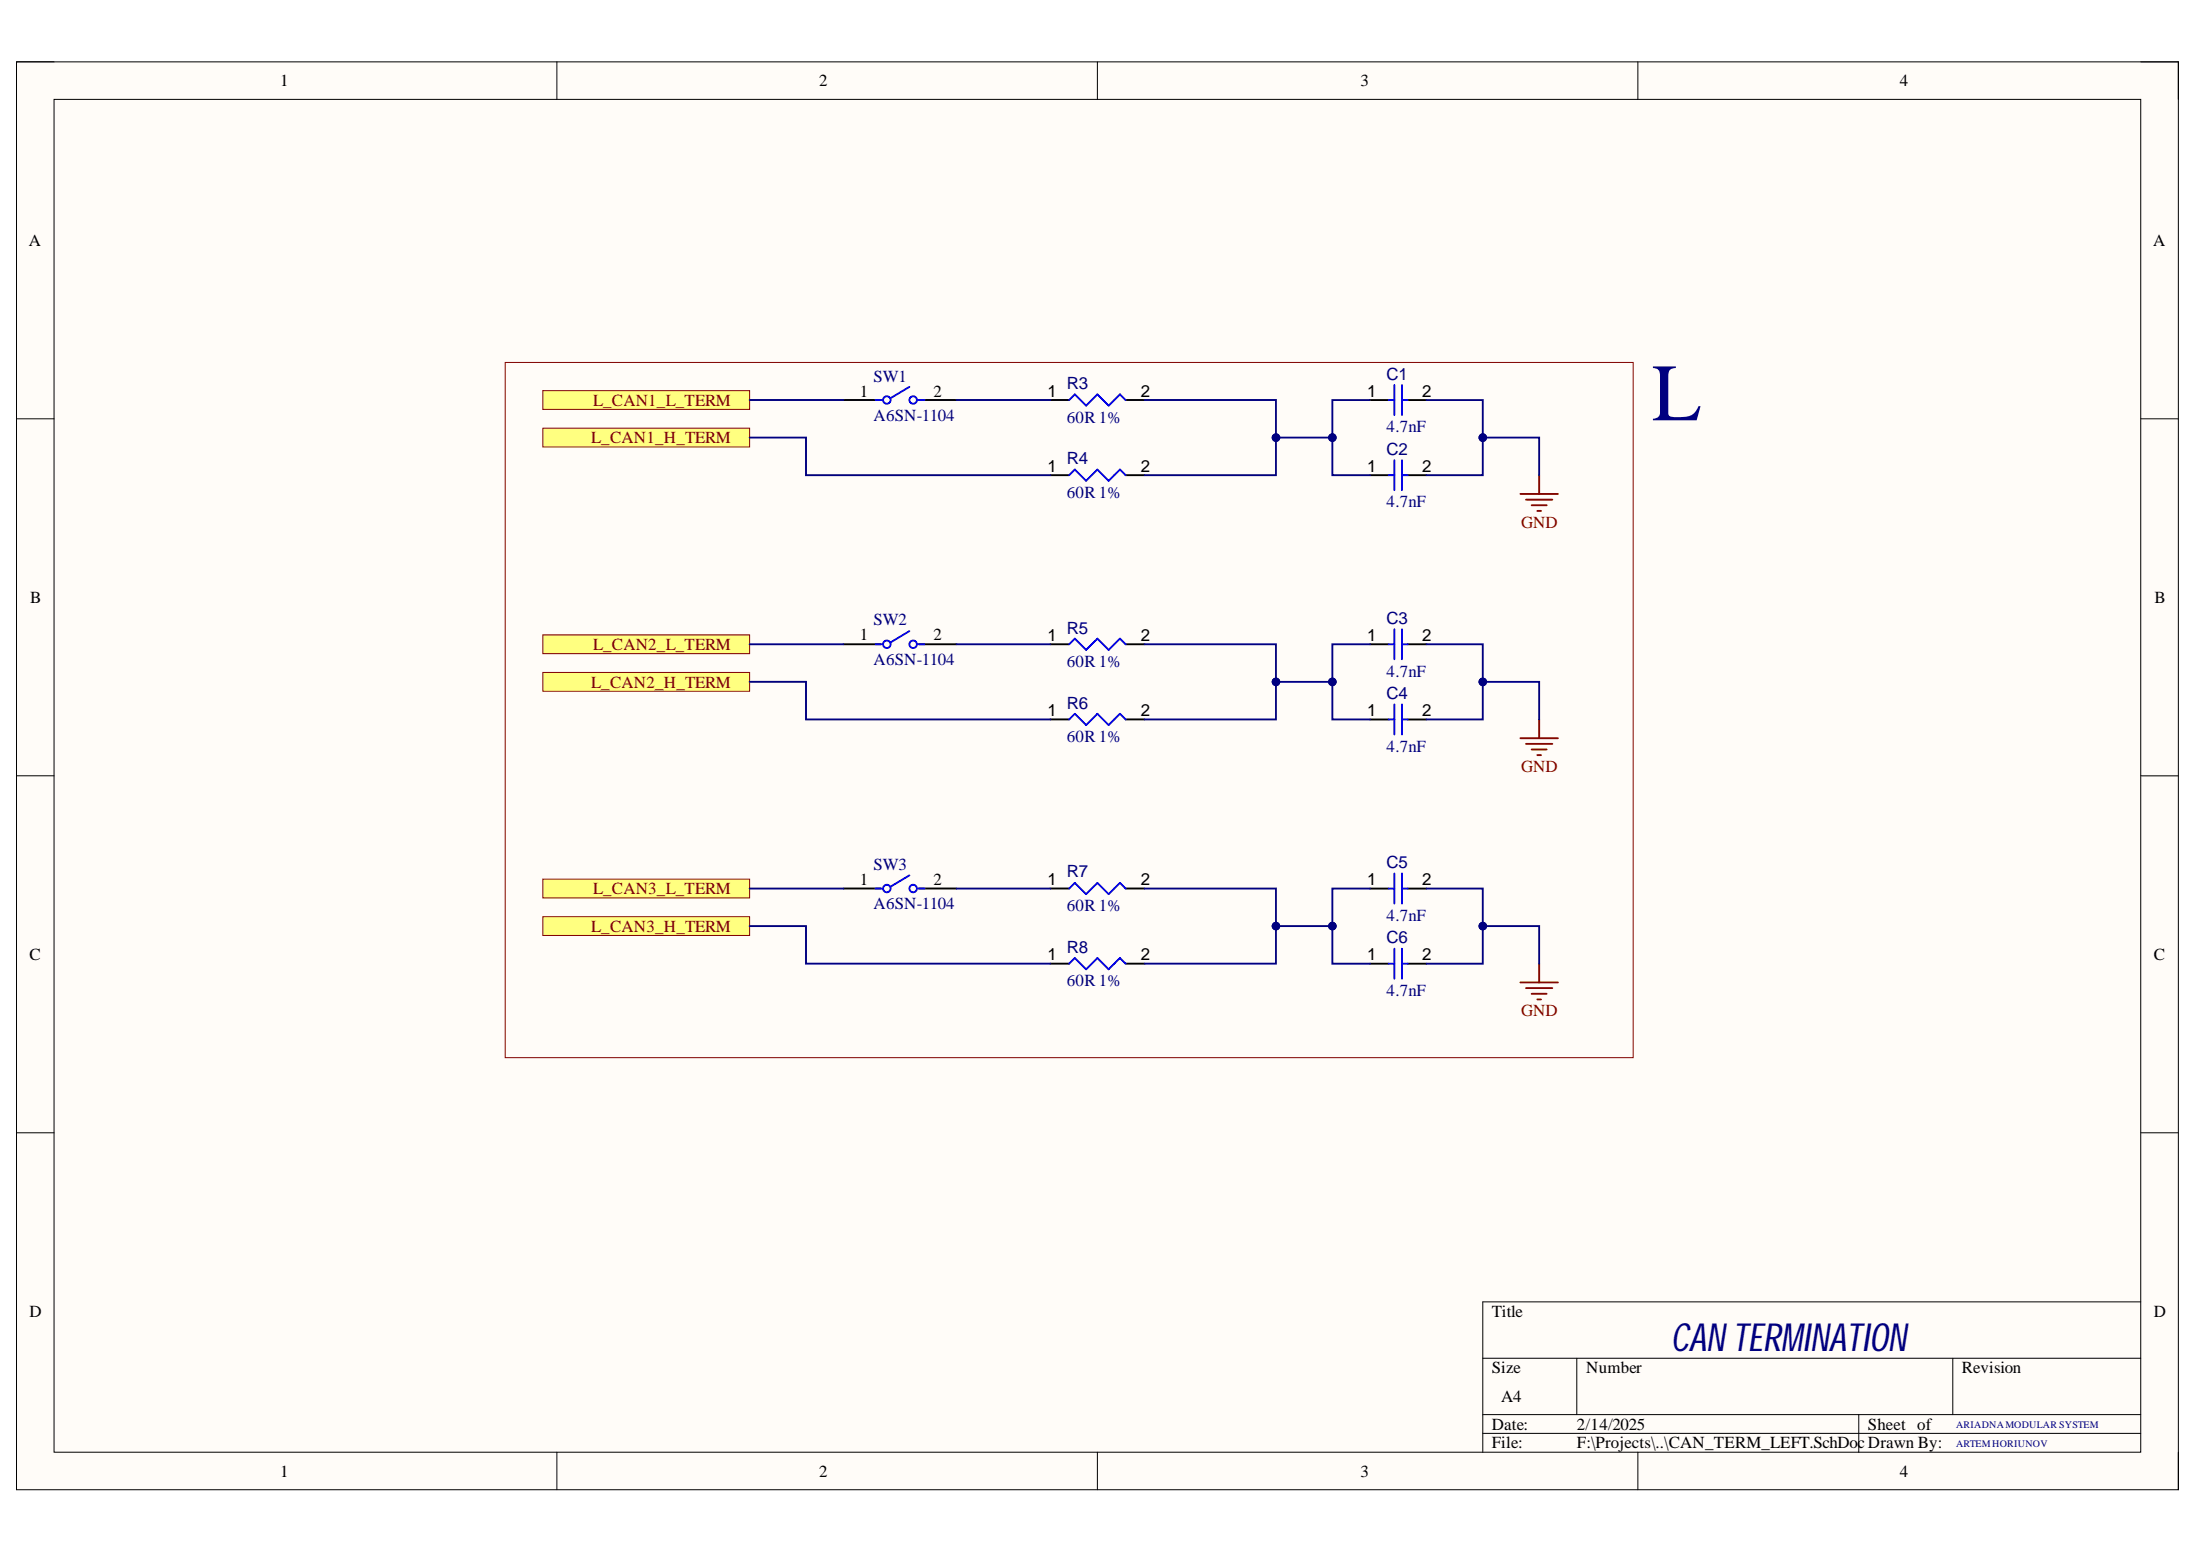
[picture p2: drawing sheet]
<svg xmlns="http://www.w3.org/2000/svg" width="297mm" height="210mm" viewBox="0 0 297 210" stroke-linecap="round" stroke-linejoin="round" font-family="sans-serif">
<path d="M2.2 8.4h292.3v193h-292.3z" fill-rule="evenodd" fill="#fffcf8"/>
<path d="M2.2 8.4h292.3v193h-292.3z" fill="none" stroke="#000" stroke-width=".14"/>
<path d="M7.3 13.4h282.1v182.9h-282.1z" fill-rule="evenodd" fill="#fffcf8"/>
<g fill="none" stroke="#000" stroke-width=".14">
<path d="M2.2 8.4h5.1M7.3 13.4h282.1v182.9h-282.1zM75.3 8.4v5M148.4 8.4v5M221.4 8.4v5M289.4 8.4h5.1v5M2.2 56.6h5.1M289.4 56.6h5.1M2.2 104.9h5.1M289.4 104.9h5.1M2.2 153.1h5.1M289.4 153.1h5.1"/>
<path d="M289.4 176h-88.9v20.3M75.3 196.3v5.1M148.4 196.3v5.1M200.5 183.6h88.9M200.5 191.2h88.9M200.5 193.7h88.9M213.2 183.6v7.6M221.4 196.3v5.1M251.3 191.2v5.1M264 183.6v7.6M294.5 196.3v5.1"/>
</g>
<path d="M73.4 57.9h27.9v2.5h-27.9z" fill-rule="evenodd" fill="#ffff80"/>
<path d="M73.4 57.9h27.9v2.5h-27.9z" fill="none" stroke="#800000" stroke-width=".14"/>
<path d="M73.4 52.8h27.9v2.5h-27.9z" fill-rule="evenodd" fill="#ffff80"/>
<path d="M73.4 52.8h27.9v2.5h-27.9z" fill="none" stroke="#800000" stroke-width=".14"/>
<path d="M73.4 90.9h27.9v2.5h-27.9z" fill-rule="evenodd" fill="#ffff80"/>
<path d="M73.4 90.9h27.9v2.5h-27.9z" fill="none" stroke="#800000" stroke-width=".14"/>
<path d="M73.4 85.8h27.9v2.5h-27.9z" fill-rule="evenodd" fill="#ffff80"/>
<path d="M73.4 85.8h27.9v2.5h-27.9z" fill="none" stroke="#800000" stroke-width=".14"/>
<path d="M73.4 123.9h27.9v2.5h-27.9z" fill-rule="evenodd" fill="#ffff80"/>
<path d="M73.4 123.9h27.9v2.5h-27.9z" fill="none" stroke="#800000" stroke-width=".14"/>
<path d="M73.4 118.8h27.9v2.6h-27.9z" fill-rule="evenodd" fill="#ffff80"/>
<path d="M68.3 49h152.5v94h-152.5zM73.4 118.8h27.9v2.6h-27.9z" fill="none" stroke="#800000" stroke-width=".14"/>
<g fill="none" stroke="#000" stroke-width=".25">
<path d="M114.1 54.1h5M124.2 54.1h5.1M142 54.1h2.6M152.2 54.1h2.5M185.2 54.1h2.6M190.3 54.1h2.5M142 64.2h2.6M152.2 64.2h2.5M185.2 64.2h2.6M190.3 64.2h2.5M114.1 87.1h5M124.2 87.1h5.1"/>
<path d="M142 87.1h2.6M142 97.2h2.6M152.2 87.1h2.5M152.2 97.2h2.5M185.2 87.1h2.6M185.2 97.2h2.6M190.3 87.1h2.5M190.3 97.2h2.5M114.1 120.1h5M124.2 120.1h5.1M142 120.1h2.6M142 130.2h2.6"/>
<path d="M152.2 120.1h2.5M152.2 130.2h2.5M185.2 120.1h2.6M185.2 130.3h2.6M190.3 120.1h2.5M190.3 130.3h2.5"/>
</g>
<g fill="none" stroke="#00f" stroke-width=".25">
<path d="M118.4 54.1h.7M123 52.3l-2.6 1.5M124.2 54.1h.8M144.6 54.1l.7-.8 1.5 1.5 1.6-1.5 1.5 1.5 1.5-1.5 .8 .8M187.8 54.1h.7M188.5 52v4.1M189.5 54.1h.8M189.5 52v4.1M144.6 64.2l.7-.7 1.5 1.5 1.6-1.5 1.5 1.5 1.5-1.5 .8 .7M187.8 64.2h.7M188.5 62.2v4.1M189.5 62.2v4.1"/>
<path d="M189.5 64.2h.8M118.4 87.1h.7M123 85.3l-2.6 1.5M124.2 87.1h.8M144.6 87.1l.7-.8 1.5 1.5 1.6-1.5 1.5 1.5 1.5-1.5 .8 .8M144.6 97.2l.7-.7 1.5 1.5 1.6-1.5 1.5 1.5 1.5-1.5 .8 .7M187.8 87.1h.7M187.8 97.2h.7M188.5 85.1v4M188.5 95.2v4.1M189.5 85.1v4M189.5 95.2v4.1"/>
<path d="M189.5 87.1h.8M189.5 97.2h.8M123 118.3l-2.6 1.5M188.5 118.1v4M189.5 118.1v4M118.4 120.1h.7M124.2 120.1h.8M144.6 120.1l.7-.8 1.5 1.6 1.6-1.6 1.5 1.6 1.5-1.6 .8 .8M144.6 130.2l.7-.7 1.5 1.5 1.6-1.5 1.5 1.5 1.5-1.5 .8 .7M187.8 120.1h.7M187.8 130.3h.7M188.5 128.2v4.1"/>
<path d="M189.5 128.2v4.1M189.5 120.1h.8M189.5 130.3h.8"/>
<circle cx="119.9" cy="54.1" r=".51"/>
<circle cx="123.5" cy="54.1" r=".51"/>
<circle cx="119.9" cy="87.1" r=".51"/>
<circle cx="123.5" cy="87.1" r=".51"/>
<circle cx="119.9" cy="120.1" r=".51"/>
<circle cx="123.5" cy="120.1" r=".51"/>
</g>
<g fill="none" stroke="#800000" stroke-width=".25">
<path d="M205.6 66.8h5M206.3 67.5h3.6M207.1 68.3h2M207.8 69.1h.6M208.1 64.2v2.6M205.6 99.8h5M208.1 97.2v2.6M206.3 100.5h3.6M207.1 101.3h2M207.8 102.1h.6M205.6 132.8h5M206.3 133.5h3.6"/>
<path d="M207.1 134.3h2M207.8 135.1h.6M208.1 130.3v2.5"/>
</g>
<path d="M129.3 54.1h12.7M154.7 54.1h17.8v10.1h-17.8" fill="none" stroke="#000080" stroke-width=".25"/>
<circle cx="172.5" cy="59.1" r=".51" fill="#000080"/>
<circle cx="172.5" cy="59.1" r=".51" fill="none" stroke="#000080" stroke-width=".14"/>
<path d="M185.2 54.1h-5.1v10.1h5.1" fill="none" stroke="#000080" stroke-width=".25"/>
<circle cx="180.1" cy="59.1" r=".51" fill="#000080"/>
<circle cx="180.1" cy="59.1" r=".51" fill="none" stroke="#000080" stroke-width=".14"/>
<path d="M172.5 59.1h7.6" fill="none" stroke="#000080" stroke-width=".25"/>
<circle cx="180.1" cy="59.1" r=".51" fill="#000080"/>
<circle cx="180.1" cy="59.1" r=".51" fill="none" stroke="#000080" stroke-width=".14"/>
<circle cx="172.5" cy="59.1" r=".51" fill="#000080"/>
<circle cx="172.5" cy="59.1" r=".51" fill="none" stroke="#000080" stroke-width=".14"/>
<path d="M192.8 54.1h7.7v10.1h-7.7" fill="none" stroke="#000080" stroke-width=".25"/>
<circle cx="200.5" cy="59.1" r=".51" fill="#000080"/>
<circle cx="200.5" cy="59.1" r=".51" fill="none" stroke="#000080" stroke-width=".14"/>
<path d="M200.5 59.1h7.6v5.1" fill="none" stroke="#000080" stroke-width=".25"/>
<circle cx="200.5" cy="59.1" r=".51" fill="#000080"/>
<circle cx="200.5" cy="59.1" r=".51" fill="none" stroke="#000080" stroke-width=".14"/>
<path d="M129.3 87.1h12.7M154.7 87.1h17.8v10.1h-17.8" fill="none" stroke="#000080" stroke-width=".25"/>
<circle cx="172.5" cy="92.2" r=".51" fill="#000080"/>
<circle cx="172.5" cy="92.2" r=".51" fill="none" stroke="#000080" stroke-width=".14"/>
<path d="M185.2 87.1h-5.1v10.1h5.1" fill="none" stroke="#000080" stroke-width=".25"/>
<circle cx="180.1" cy="92.2" r=".51" fill="#000080"/>
<circle cx="180.1" cy="92.2" r=".51" fill="none" stroke="#000080" stroke-width=".14"/>
<path d="M172.5 92.2h7.6" fill="none" stroke="#000080" stroke-width=".25"/>
<circle cx="180.1" cy="92.2" r=".51" fill="#000080"/>
<circle cx="180.1" cy="92.2" r=".51" fill="none" stroke="#000080" stroke-width=".14"/>
<circle cx="172.5" cy="92.2" r=".51" fill="#000080"/>
<circle cx="172.5" cy="92.2" r=".51" fill="none" stroke="#000080" stroke-width=".14"/>
<path d="M192.8 87.1h7.7v10.1h-7.7" fill="none" stroke="#000080" stroke-width=".25"/>
<circle cx="200.5" cy="92.2" r=".51" fill="#000080"/>
<circle cx="200.5" cy="92.2" r=".51" fill="none" stroke="#000080" stroke-width=".14"/>
<path d="M200.5 92.2h7.6v5" fill="none" stroke="#000080" stroke-width=".25"/>
<circle cx="200.5" cy="92.2" r=".51" fill="#000080"/>
<circle cx="200.5" cy="92.2" r=".51" fill="none" stroke="#000080" stroke-width=".14"/>
<path d="M129.3 120.1h12.7M154.7 120.1h17.8v10.1h-17.8" fill="none" stroke="#000080" stroke-width=".25"/>
<circle cx="172.5" cy="125.2" r=".51" fill="#000080"/>
<circle cx="172.5" cy="125.2" r=".51" fill="none" stroke="#000080" stroke-width=".14"/>
<path d="M185.2 120.1h-5.1v10.2h5.1" fill="none" stroke="#000080" stroke-width=".25"/>
<circle cx="180.1" cy="125.2" r=".51" fill="#000080"/>
<circle cx="180.1" cy="125.2" r=".51" fill="none" stroke="#000080" stroke-width=".14"/>
<path d="M172.5 125.2h7.6" fill="none" stroke="#000080" stroke-width=".25"/>
<circle cx="180.1" cy="125.2" r=".51" fill="#000080"/>
<circle cx="180.1" cy="125.2" r=".51" fill="none" stroke="#000080" stroke-width=".14"/>
<circle cx="172.5" cy="125.2" r=".51" fill="#000080"/>
<circle cx="172.5" cy="125.2" r=".51" fill="none" stroke="#000080" stroke-width=".14"/>
<path d="M192.8 120.1h7.7v10.2h-7.7" fill="none" stroke="#000080" stroke-width=".25"/>
<circle cx="200.5" cy="125.2" r=".51" fill="#000080"/>
<circle cx="200.5" cy="125.2" r=".51" fill="none" stroke="#000080" stroke-width=".14"/>
<path d="M200.5 125.2h7.6v5.1" fill="none" stroke="#000080" stroke-width=".25"/>
<circle cx="200.5" cy="125.2" r=".51" fill="#000080"/>
<circle cx="200.5" cy="125.2" r=".51" fill="none" stroke="#000080" stroke-width=".14"/>
<path d="M101.3 59.1h7.7v5.1h33M101.3 54.1h12.8M101.3 92.2h7.7v5h33M101.3 87.1h12.8M101.3 125.2h7.7v5h33M101.3 120.1h12.8" fill="none" stroke="#000080" stroke-width=".25"/>
<text font-size="11" fill="#000080" x="223.3" y="56.8">L</text>
<g font-size="5.3" fill="#000080">
<text x="225.9" y="182.6">CANTERM</text>
<text x="243.7" y="182.6">INATION</text>
</g>
<g font-size="2.3">
<text x="37.9" y="11.7">1</text>
<text x="110.7" y="11.7">2</text>
<text x="183.9" y="11.7">3</text>
<text x="256.8" y="11.7">4</text>
<text x="3.9" y="33.3">A</text>
<text x="291.1" y="33.3">A</text>
<text x="116.2" y="53.6">1</text>
<text x="126.2" y="53.6">2</text>
<text x="141.6" y="53.6">1</text>
<text x="154.2" y="53.6">2</text>
<text x="184.9" y="53.6">1</text>
<text x="192.3" y="53.6">2</text>
<text x="141.6" y="63.7">1</text>
<text x="154.2" y="63.7">2</text>
<text x="184.9" y="63.7">1</text>
<text x="192.3" y="63.7">2</text>
<text x="4.1" y="81.5">B</text>
<text x="291.3" y="81.5">B</text>
<text x="116.2" y="86.6">1</text>
<text x="126.2" y="86.6">2</text>
<text x="141.6" y="86.6">1</text>
<text x="154.2" y="86.6">2</text>
<text x="184.9" y="86.6">1</text>
<text x="192.3" y="86.6">2</text>
<text x="141.6" y="96.8">1</text>
<text x="154.2" y="96.8">2</text>
<text x="184.9" y="96.8">1</text>
<text x="192.3" y="96.8">2</text>
<text x="116.2" y="119.6">1</text>
<text x="126.2" y="119.6">2</text>
<text x="141.6" y="119.6">1</text>
<text x="154.2" y="119.6">2</text>
<text x="184.9" y="119.6">1</text>
<text x="192.3" y="119.6">2</text>
<text x="4" y="129.8">C</text>
<text x="141.6" y="129.8">1</text>
<text x="154.2" y="129.8">2</text>
<text x="184.9" y="129.8">1</text>
<text x="192.3" y="129.8">2</text>
<text x="291.2" y="129.8">C</text>
<text x="4" y="178">D</text>
<text x="201.7" y="178">Title</text>
<text x="291.2" y="178">D</text>
<text x="201.7" y="185.6">Size</text>
<text x="214.5" y="185.6">Number</text>
<text x="265.2" y="185.6">Revision</text>
<text x="203" y="189.4">A4</text>
<text x="201.7" y="193.2">Date:</text>
<text x="201.7" y="195.8">File:</text>
<text x="213.2" y="193.2">2/14/2025</text>
<text x="213.2" y="195.8">F:\Projects\..\CAN_TERM_LEFT.SchDocDrawn By:</text>
<text x="252.5" y="193.2">Sheet of</text>
<text x="37.9" y="199.6">1</text>
<text x="110.7" y="199.6">2</text>
<text x="183.9" y="199.6">3</text>
<text x="256.8" y="199.6">4</text>
</g>
<g font-size="2.3" fill="#000080">
<text x="118.1" y="51.6">SW1</text>
<text x="144.2" y="52.6">R3</text>
<text x="187.5" y="51.3">C1</text>
<text x="118.1" y="56.9">A6SN-1104</text>
<text x="144.2" y="57.1">60R 1%</text>
<text x="187.5" y="58.4">4.7nF</text>
<text x="144.2" y="62.7">R4</text>
<text x="187.5" y="61.5">C2</text>
<text x="144.2" y="67.3">60R 1%</text>
<text x="187.5" y="68.6">4.7nF</text>
<text x="118.1" y="84.5">SW2</text>
<text x="118.1" y="89.9">A6SN-1104</text>
<text x="144.2" y="85.6">R5</text>
<text x="187.5" y="84.4">C3</text>
<text x="144.2" y="90.2">60R 1%</text>
<text x="144.2" y="95.8">R6</text>
<text x="187.5" y="91.5">4.7nF</text>
<text x="187.5" y="94.5">C4</text>
<text x="144.2" y="100.3">60R 1%</text>
<text x="187.5" y="101.6">4.7nF</text>
<text x="118.1" y="117.6">SW3</text>
<text x="144.2" y="118.6">R7</text>
<text x="187.5" y="117.3">C5</text>
<text x="118.1" y="122.9">A6SN-1104</text>
<text x="144.2" y="123.2">60R 1%</text>
<text x="187.5" y="124.4">4.7nF</text>
<text x="144.2" y="128.7">R8</text>
<text x="187.5" y="127.5">C6</text>
<text x="144.2" y="133.3">60R 1%</text>
<text x="187.5" y="134.6">4.7nF</text>
</g>
<g font-size="2.3" fill="#800000">
<text x="79.9" y="59.9">L_CAN1_H_TERM</text>
<text x="80.2" y="54.9">L_CAN1_L_TERM</text>
<text x="205.7" y="71.3">GND</text>
<text x="80.2" y="87.8">L_CAN2_L_TERM</text>
<text x="79.9" y="93">L_CAN2_H_TERM</text>
<text x="205.7" y="104.4">GND</text>
<text x="79.9" y="126">L_CAN3_H_TERM</text>
<text x="80.2" y="120.9">L_CAN3_L_TERM</text>
<text x="205.7" y="137.4">GND</text>
</g>
<g font-size="1.4" fill="#000080">
<text x="264.5" y="193">ARIADNAMODULAR SYSTEM</text>
<text x="264.5" y="195.5">ARTEM HORIUNOV</text>
</g>
</svg>
